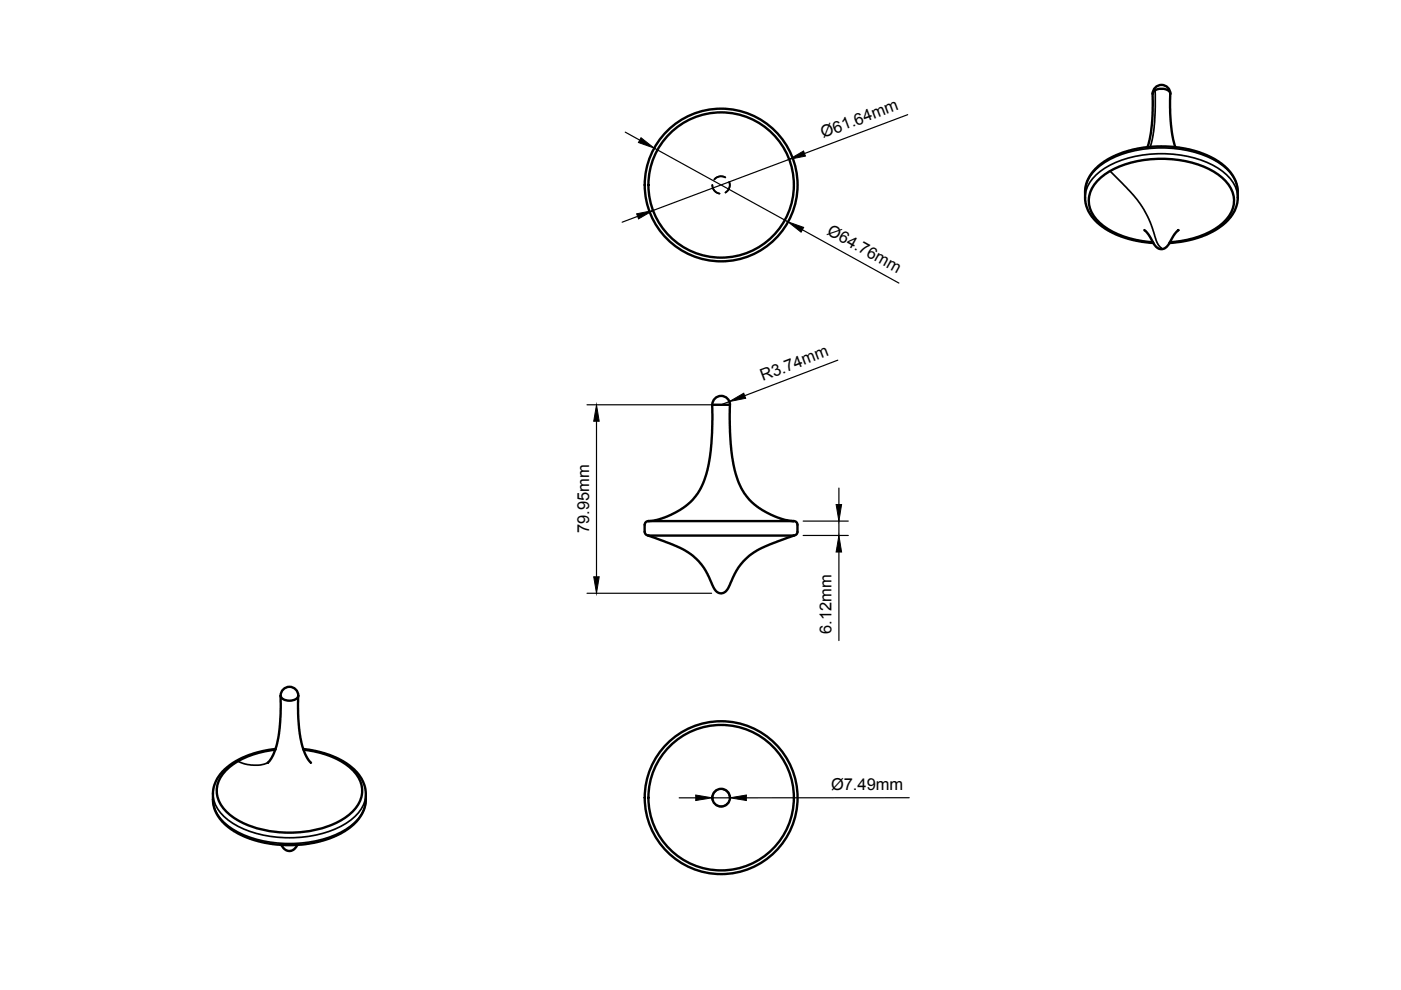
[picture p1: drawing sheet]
<svg xmlns="http://www.w3.org/2000/svg" width="297mm" height="210mm" viewBox="0 0 297 210" stroke-linecap="round" stroke-linejoin="round" font-family="sans-serif">
<!-- layer: Visible -->
<g fill="none" stroke="#000" stroke-width=".51">
<path d="M244.4 19.9l-.2 6.5-.4 3.1-.5 1.7M244.9 18.6a1.87 1.87 0 0 1 2.1-.5 1.87 1.87 0 0 1 1.1 1.8 2.1 2.1 0 0 0-2.8-.9 1.13 1.13 0 0 0-.9 .9l.1-.5zM248.1 19.9v4l.2 2.5 .4 3.2 .5 1.6M242.6 48.8l1 1 1.4 2.5 .6 .4 .5 .1 .7-.1 .6-.4 1.7-2.7 .8-.8M244.4 51.4a18.3 18.3 0 0 1-11.8-4.7 5.7 5.7 0 0 1 .1-8.4 17.8 17.8 0 0 1 11.8-4.6 21.1 21.1 0 0 1 14.4 3.8 5.9 5.9 0 0 1 1.6 8.3 14.6 14.6 0 0 1-9.1 5.1l-3.4 .5M244.5 51.5l-2.5-.2-3.3-.8-3.3-1.4-2-1.3-1.8-1.7-.9-1.6-.6-1.5v-2.6l.4-1.9 1-1.9 1.3-1.3 2.3-1.7 2.8-1.2 2.3-.7 2.2-.4 3.8-.3 3.9 .3 2.2 .4 2.3 .7 2.8 1.2 2.3 1.7 1.2 1.3 1.1 1.7 .4 1.6v2.6l-.4 1.7-1 1.7-1.5 1.6-1.9 1.3-2.8 1.4-3.3 .9-3.6 .4M151 85.8v5.8l-.3 3.8-.7 4.4-.8 2.3a13.9 13.9 0 0 1-9.8 8.1l-1.9 .3M151 85.8h3.7M151 85.8a1.87 1.87 0 0 1 1.9-1.9 1.87 1.87 0 0 1 1.9 1.9M154.7 85.8l.1 5.8 .2 3.8 .8 4.4 .7 2.3a13.9 13.9 0 0 0 9.9 8.1l1.9 .3h-30.8M136.7 112.8a.77 .77 0 0 0 .8 .7M137.5 113.6l6.6 2.5 2.7 1.7 1.4 1.3 1.1 1.4 2.1 4.2a1.62 1.62 0 0 0 1.6 1.1 1.62 1.62 0 0 0 1.5-1.3l1.9-4 1.1-1.4 1.4-1.3 2.7-1.7 6.7-2.5"/>
<path d="M137.5 113.6h30.8M137.5 110.5a.77 .77 0 0 0-.8 .8v1.5M168.3 110.5a.77 .77 0 0 1 .8 .8v1.5M169.1 112.8a.77 .77 0 0 1-.8 .7M58.4 159a17 17 0 0 0-11 4.9 5.7 5.7 0 0 0 .6 8.2 19.5 19.5 0 0 0 13.4 4.4 19.5 19.5 0 0 0 13.3-4.4 5.8 5.8 0 0 0-.1-9 17.8 17.8 0 0 0-10.2-4.1M58.4 158.8l-3.3 .6a14 14 0 0 0-9.1 5.9l-.6 1.1-.2 1.4 .1 3 .9 2.1 1.5 1.9 1.9 1.4 3.4 1.6 3.2 .9 4.4 .5 4.2-.2 3.2-.6 3.3-1.2 2.8-1.7 2.1-2 .7-1.3 .4-.9 .3-1.5v-1.7l-.4-1.9a11.6 11.6 0 0 0-7.8-6.3l-2.4-.7-2.7-.4M59.5 147.5v4.3l-.5 4.7-1 3.3-.5 1.1-.7 .8M60 146.2a1.83 1.83 0 0 1 2.2-.4 1.83 1.83 0 0 1 1 2 2.53 2.53 0 0 1-3.6 0 1.62 1.62 0 0 1 .4-1.6zM63.2 147.5v4.8l.5 4.2 .9 3.2 .6 1.2 .7 .8M59.6 179.1l.7 1 1 .3 1-.3 .8-1"/>
<circle cx="152.9" cy="39.2" r="15.4"/>
<circle cx="152.9" cy="39.2" r="16.2"/>
<circle cx="152.9" cy="169.1" r="1.87"/>
<circle cx="152.9" cy="169.1" r="15.4"/>
<circle cx="152.9" cy="169.1" r="16.2"/>
</g>
<!-- layer: Visible Narrow -->
<path d="M244.9 19.1l-.1 6.9-.3 2.7-.6 2.4M235.4 36.3l4.9 5.1 1.8 2.4 1.8 3.3 1.4 4.3 .4 .7 .6 .5M230.1 41.9a7.6 7.6 0 0 1 4.1-6.2 25 25 0 0 1 24.1 0 7.9 7.9 0 0 1 4.1 6.2M230.1 40.7a7.6 7.6 0 0 1 4.2-6.3 25 25 0 0 1 24 0 7.9 7.9 0 0 1 4.1 6.3M45.2 169.5a7.6 7.6 0 0 0 4.1 6.3 25.1 25.1 0 0 0 24.1 0 7.9 7.9 0 0 0 4.2-6.3M45.2 168.3a7.6 7.6 0 0 0 4.1 6.2 25.1 25.1 0 0 0 24.1 0 7.9 7.9 0 0 0 4.2-6.2M50.4 161.4l1.5 .6 1.8 .2h1.5l1.6-.5" fill="none" stroke="#000" stroke-width=".36"/>
<!-- layer: Hidden -->
<path d="M151 39.2a1.8 1.8 0 0 0 1.5 1.9M151 39.2a1.86 1.86 0 0 0 1.6 1.8M153.8 37.6a1.78 1.78 0 0 0-2.3 .5M153.8 37.6a1.87 1.87 0 0 0-2.4 .4M153.8 40.8a1.83 1.83 0 0 0 .8-2.2 1.82 1.82 0 0 1-.8 2.2M152 167.5a1.85 1.85 0 0 0-.8 2.3M153.2 167.3a1.86 1.86 0 0 1 1.5 1.8M154.3 170.3a1.81 1.81 0 0 1-2.3 .4" fill="none" stroke="#000" stroke-width=".36"/>
<!-- layer: Dimensions -->
<g fill="none" stroke="#000" stroke-width=".25">
<path d="M132.6 28l3 1.7M138.7 31.4l28.3 15.6M167.3 33.8l-28.8 10.8M192.4 24.3l-21.8 8.2M135.2 45.9l-3.3 1.2M170.1 48.7l20.5 11.3M177.6 76.4l-19.7 7.5M124.5 85.8h26.4M126.5 89.3v33M154.6 85.1l-1.7 .7M170.3 110.5h9.6M170.3 113.5h9.6"/>
<path d="M177.9 103.5v3.5M177.9 110.5v3M177.9 117v18.8M124.5 125.8h26.4M144 169.2h3.5M151 169.2h3.7M192.8 169.1l-34.6 .1"/>
</g>
<path d="M135.9 29.2l2.8 2.2-3.3-1.2zM167.3 33.8l3.1-1.8 .4 1.1zM135 45.3l3.5-.7-3.1 1.8zM167 47l3.4 1.2-.6 1zM126.5 85.8l.5 3.5h-1.1zM154.6 85.1l3.1-1.7 .4 1zM177.3 107h1.1l-.5 3.5zM177.9 113.5l.5 3.5h-1.1zM125.9 122.3h1.1l-.5 3.5zM147.5 168.6l3.5 .6-3.5 .5zM154.7 169.2l3.5-.6v1.1z" fill="#000" stroke="#000" stroke-width=".21"/>
<g font-size="3.5">
<text x="174.5" y="29.3" transform="rotate(-21 174.5 29.3)">Ø61.64mm</text>
<text x="175.2" y="49.6" transform="rotate(29 175.2 49.6)">Ø64.76mm</text>
<text x="161.8" y="80.8" transform="rotate(-21 161.8 80.8)">R3.74mm</text>
<text x="124.9" y="113" transform="rotate(-90 124.9 113)">79.95mm</text>
<text x="176.3" y="134.4" transform="rotate(-90 176.3 134.4)">6.12mm</text>
<text x="176.2" y="167.5">Ø7.49mm</text>
</g>
</svg>
